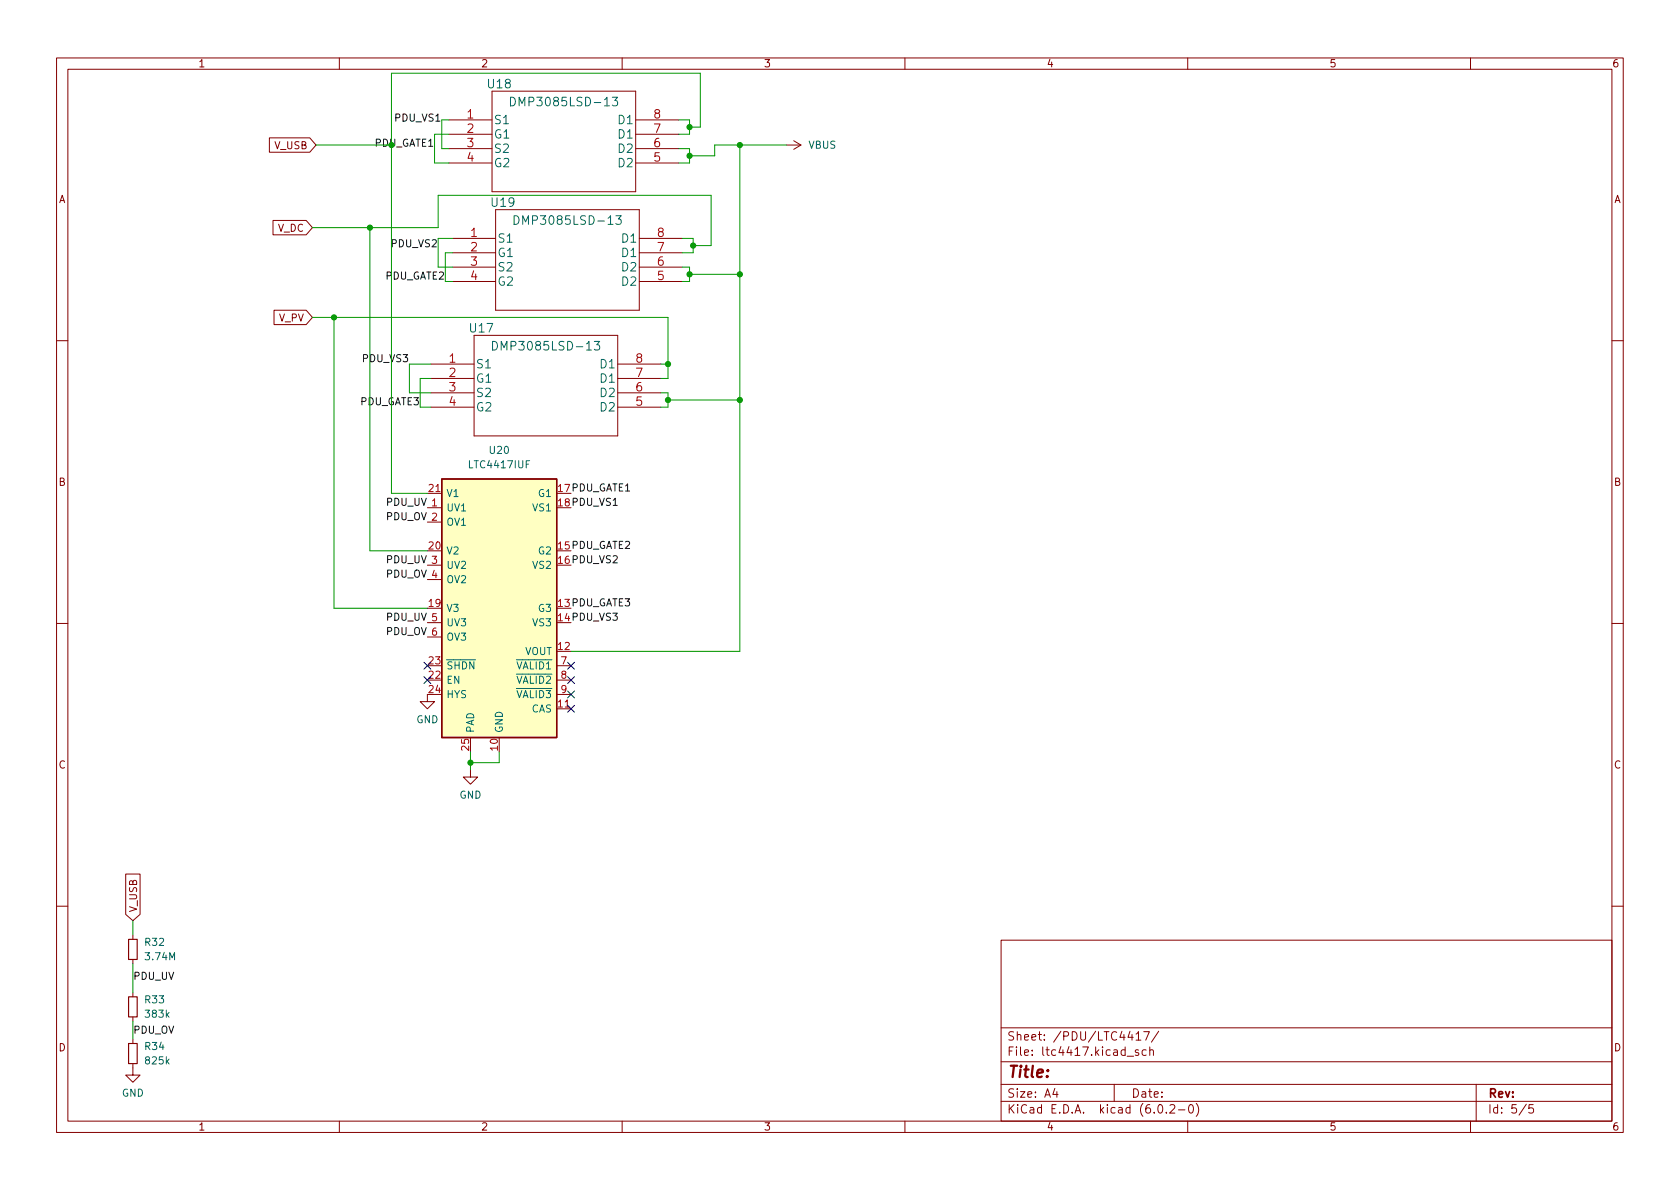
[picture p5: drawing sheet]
<svg xmlns="http://www.w3.org/2000/svg" width="297mm" height="210mm" viewBox="0 0 297 210" stroke-linecap="round" stroke-linejoin="round" font-family="sans-serif">
<g fill="none" stroke="#840000" stroke-width=".18">
<path d="M10 10.2h277v190.1h-277zM12 12.2h273v186.1h-273zM60 10.2v2M87 16.1h25.4v17.8h-25.4zM110 10.2v2M160 10.2v2M210 10.2v2M260 10.2v2M47.6 24.4h7.2l1.1 1.2-1.1 1.3h-7.2zM48.3 39h5.8l1.1 1.3-1.1 1.2h-5.8zM79.4 21.2h7.6M79.4 23.7h7.6"/>
<path d="M79.4 26.3h7.6M79.4 28.8h7.6M87.6 37.1h25.4v17.8h-25.4zM112.4 21.2h7.6M112.4 23.7h7.6M112.4 26.3h7.6M112.4 28.8h7.6M139.1 25.6h2.5M140.3 24.9l1.3 .7M141.6 25.6l-1.3 .8M48.4 54.9h5.7l1.1 1.2-1.1 1.3h-5.7zM80 42.2h7.6"/>
<path d="M80 44.7h7.6M80 47.2h7.6M80 49.8h7.6M83.8 59.3h25.4v17.8h-25.4zM113 42.2h7.6M113 44.7h7.6M113 47.2h7.6M113 49.8h7.6M10 60.2h2M76.2 64.4h7.6M76.2 66.9h7.6M76.2 69.5h7.6"/>
<path d="M76.2 72h7.6M109.2 64.4h7.6M109.2 66.9h7.6M109.2 69.5h7.6M109.2 72h7.6M285 60.2h2M75.6 89.8h2.5M75.6 92.3h2.5M75.6 87.2h2.5M75.6 99.9h2.5M10 110.2h2M75.6 102.5h2.5"/>
<path d="M75.6 110.1h2.5M75.6 112.6h2.5M98.4 117.7h2.6M285 110.2h2M75.6 122.8v1.3h1.2l-1.2 1.2-1.3-1.2h1.3M83.2 136.1v1.3h1.3l-1.3 1.3-1.3-1.3h1.3M98.4 125.3h2.6M98.4 120.3h2.6M98.4 122.8h2.6M22.2 154.6h2.6v7.1l-1.3 1.1-1.3-1.1zM10 160.2h2M23.5 165.3v.8"/>
<path d="M23.5 169.7v.7M23.5 175.5v.8M23.5 179.8v.8M177 166.3h108v32h-108zM285 160.2h2M23.5 188.1v2h1.3l-1.3 1.3-1.3-1.3h1.3M23.5 183.8v.7M60 198.3v2M110 198.3v2M160 198.3v2M177 194.8h108M177 191.8h108"/>
<path d="M177 187.8h108M177 181.8h108M186.5 192.5l-.4 1h1M186.9 193v1M197 191.8v3M199.3 186.8h1.1M199.8 182.4l-.4 1h1M200.1 182.9v1M200.9 182.9l.4-.5v1.5M200.9 183.9h.8M201.3 185.7l-.4-.1-.2 .2 .1 .3 .5 .1v.4h-.6M202.2 182.4h1l-.6 1.5"/>
<path d="M202.6 185.7l-.4-.1-.3 .3v.4l.2 .3h.5M203.3 185.8l.2-.2 .4 .1v.9M203.3 185.1v1.5M204.9 182.4l-1.3 1.9M204.9 195.4l.2-.1a.81 .81 0 0 1 .6 .7 .81 .81 0 0 1-.3 .8h-.2a.81 .81 0 0 1-.6-.6 .81 .81 0 0 1 .3-.8zM206.2 196.7v.1M206.9 195.5l.5-.2 .2 .2 .1 .3-.9 1h.9M208.4 196.3h1.1M210 198.3v2M210.4 195.4l.1-.1a.81 .81 0 0 1 .6 .7 .81 .81 0 0 1-.3 .8h-.2a.81 .81 0 0 1-.5-.6 .81 .81 0 0 1 .3-.8zM211.5 195.1a1.72 1.72 0 0 1 0 2.3M260 198.3v2"/>
<path d="M261 191.8v6.5M269.9 195.3l-1.3 1.9M271.1 195.3h-.7l-.1 .7 .2-.1 .5 .1 .2 .2-.1 .5-.2 .1-.6-.1"/>
</g>
<path d="M22.7 176.3h1.6v3.5h-1.6zM22.7 166.1h1.6v3.6h-1.6zM22.7 184.5h1.6v3.6h-1.6z" fill="none" stroke="#840000" stroke-width=".2"/>
<path d="M90.3 17.2a.77 .77 0 0 1 .8 .8 .77 .77 0 0 1-.8 .7zM108.3 17.2h.9l-.5 .6 .4 .1v.7l-.2 .1h-.4l-.2-.1M90.9 38.1a.77 .77 0 0 1 .9 .8 .77 .77 0 0 1-.9 .8zM108.9 38.1h.9l-.5 .6 .5 .2v.6l-.3 .2h-.4l-.2-.2M87.1 60.4a.77 .77 0 0 1 .9 .7 .77 .77 0 0 1-.9 .8zM105.1 60.4h.9l-.5 .6 .5 .1v.7l-.3 .1h-.4l-.2-.1" fill="none" stroke="#006464" stroke-width=".18"/>
<path d="M78.1 84.7h20.3v45.7h-20.3z" fill="#ffffc2" stroke="#ffffc2" stroke-width=".18"/>
<path d="M78.1 84.7h20.3v45.7h-20.3z" fill="none" stroke="#840000" stroke-width=".25"/>
<g fill="none" stroke="#009600" stroke-width=".18">
<path d="M55.9 25.6h13.3M79.4 21.2h-1.3v5.1h1.3M79.4 23.7h-2.6v5.1h2.6M120 26.3h1.9v2.5h-1.9M120 21.2h1.9v2.5h-1.9M121.9 22.5h1.9v-9.6h-54.6v74.3h6.4M130.8 25.6v89.6h-29.8M139.1 25.6h-12.7v2h-4.5M55.2 40.3h22.3v-5.8h48.2v8.9h-3.1M55.2 56.1h62.9v10.8h-1.3M59.1 56.1v51.5h16.5M65.4 40.3v57.1h10.2"/>
<path d="M80 42.2h-2.5v5h2.5M80 44.7h-1.3v5.1h1.3M120.6 42.2h2v2.5h-2M120.6 47.2h1.3v2.6h-1.3M121.9 48.5h8.9M76.2 66.9h-1.9v5.1h1.9M76.2 64.4h-3.8v5.1h3.8M116.8 64.4h1.3M116.8 69.5h1.3v2.5h-1.3M118.1 70.7h12.7M83.2 133v3.1M88.3 133v1.9h-5.1"/>
<path d="M23.5 162.8v2.5M23.5 170.4v5.1M23.5 180.6v3.2"/>
</g>
<path d="M75 119.7l1.2 1.2M75 117.1l1.2 1.2M76.2 119.7l-1.2 1.2M76.2 117.1l-1.2 1.2M100.4 117.1l1.2 1.2M100.4 119.7l1.2 1.2M101.6 117.1l-1.2 1.2M101.6 119.7l-1.2 1.2M100.4 122.2l1.2 1.2M100.4 124.7l1.2 1.3M101.6 122.2l-1.2 1.2M101.6 124.7l-1.2 1.3" fill="none" stroke="#000084" stroke-width=".18"/>
<g fill="#009600" stroke="#009600" stroke-width=".18">
<circle cx="130.8" cy="70.7" r=".46"/>
<circle cx="118.1" cy="70.7" r=".46"/>
<circle cx="118.1" cy="64.4" r=".46"/>
<circle cx="59.1" cy="56.1" r=".46"/>
<circle cx="65.4" cy="40.3" r=".46"/>
<circle cx="121.9" cy="48.5" r=".46"/>
<circle cx="122.6" cy="43.4" r=".46"/>
<circle cx="130.8" cy="48.5" r=".46"/>
<circle cx="121.9" cy="22.5" r=".46"/>
<circle cx="121.9" cy="27.6" r=".46"/>
<circle cx="130.8" cy="25.6" r=".46"/>
<circle cx="83.2" cy="134.9" r=".46"/>
</g>
<text font-size="2.8" fill="#840000" x="178" y="190.6">Title:</text>
<g font-size="2.1" fill="#006464">
<text x="86.3" y="15.6">U18</text>
<text x="87.2" y="22">S1</text>
<text x="91.3" y="18.8">DMP3085LSD-13</text>
<text x="109.5" y="22">D1</text>
<text x="87.2" y="24.5">G1</text>
<text x="87.2" y="27">S2</text>
<text x="87.2" y="29.6">G2</text>
<text x="109.5" y="29.6">D2</text>
<text x="109.5" y="27">D2</text>
<text x="109.5" y="24.5">D1</text>
<text x="87" y="36.6">U19</text>
<text x="92" y="39.7">DMP3085LSD-13</text>
<text x="87.9" y="42.9">S1</text>
<text x="87.9" y="45.4">G1</text>
<text x="87.9" y="48">S2</text>
<text x="110.1" y="48">D2</text>
<text x="110.1" y="45.4">D1</text>
<text x="110.1" y="42.9">D1</text>
<text x="87.9" y="50.5">G2</text>
<text x="110.1" y="50.5">D2</text>
<text x="83.1" y="58.8">U17</text>
<text x="84.1" y="65.1">S1</text>
<text x="88.1" y="62">DMP3085LSD-13</text>
<text x="106.3" y="65.1">D1</text>
<text x="84.1" y="67.7">G1</text>
<text x="84.1" y="70.2">S2</text>
<text x="106.3" y="70.2">D2</text>
<text x="106.3" y="67.7">D1</text>
<text x="84.1" y="72.8">G2</text>
<text x="106.3" y="72.8">D2</text>
</g>
<g font-size="2.1" fill="#a90000">
<text x="82.6" y="20.9">1</text>
<text x="82.6" y="23.5">2</text>
<text x="115.6" y="23.5">7</text>
<text x="115.6" y="20.9">8</text>
<text x="82.6" y="26">3</text>
<text x="82.6" y="28.6">4</text>
<text x="115.6" y="28.6">5</text>
<text x="115.6" y="26">6</text>
<text x="83.2" y="41.9">1</text>
<text x="116.3" y="41.9">8</text>
<text x="83.2" y="44.4">2</text>
<text x="83.2" y="47">3</text>
<text x="116.3" y="47">6</text>
<text x="116.3" y="44.4">7</text>
<text x="83.2" y="49.5">4</text>
<text x="116.3" y="49.5">5</text>
<text x="79.4" y="64.1">1</text>
<text x="112.4" y="64.1">8</text>
<text x="79.4" y="66.7">2</text>
<text x="79.4" y="69.2">3</text>
<text x="79.4" y="71.7">4</text>
<text x="112.4" y="71.7">5</text>
<text x="112.4" y="69.2">6</text>
<text x="112.4" y="66.7">7</text>
</g>
<g font-size="2.1" fill="#840000">
<text x="178" y="184">Sheet: /PDU/LTC4417/</text>
<text x="178" y="186.7">File: ltc4417.kicad_sch</text>
<text x="178" y="196.9">KiCad E.D.A. kicad (6.0.2-0)</text>
<text x="178" y="194.1">Size: A4</text>
<text x="200" y="194.1">Date:</text>
<text x="263" y="194.1">Rev:</text>
<text x="263" y="196.9">Id: 5/5</text>
</g>
<g font-size="1.8" fill="#840000">
<text x="35" y="11.9">1</text>
<text x="85" y="11.9">2</text>
<text x="135" y="11.9">3</text>
<text x="185" y="11.9">4</text>
<text x="235" y="11.9">5</text>
<text x="285" y="11.9">6</text>
<text x="48.6" y="26.4">V_USB</text>
<text x="10.3" y="35.9">A</text>
<text x="285.3" y="35.9">A</text>
<text x="49.1" y="41">V_DC</text>
<text x="49.3" y="56.9">V_PV</text>
<text x="10.3" y="85.9">B</text>
<text x="285.3" y="85.9">B</text>
<text x="10.3" y="135.9">C</text>
<text x="285.3" y="135.9">C</text>
<text x="24.2" y="161.4" transform="rotate(-90 24.2 161.4)">V_USB</text>
<text x="10.3" y="185.9">D</text>
<text x="285.3" y="185.9">D</text>
<text x="35" y="199.9">1</text>
<text x="85" y="199.9">2</text>
<text x="135" y="199.9">3</text>
<text x="185" y="199.9">4</text>
<text x="235" y="199.9">5</text>
<text x="285" y="199.9">6</text>
</g>
<g font-size="1.8" fill="#0f0f0f">
<text x="70" y="21.5">PDU_VS1</text>
<text x="69.4" y="43.7">PDU_VS2</text>
<text x="68.1" y="49.4">PDU_GATE2</text>
<text x="64.3" y="64">PDU_VS3</text>
<text x="63.7" y="71.7">PDU_GATE3</text>
<text x="68.4" y="89.4">PDU_UV 1</text>
<text x="98.7" y="87">17PDU_GATE1</text>
<text x="98.7" y="89.5">18PDU_VS1</text>
<text x="68.3" y="92">PDU_OV 2</text>
<text x="68.4" y="99.6">PDU_UV 3</text>
<text x="98.7" y="97.1">15PDU_GATE2</text>
<text x="98.7" y="99.7">16PDU_VS2</text>
<text x="68.3" y="102.1">PDU_OV 4</text>
<text x="98.7" y="107.3">13PDU_GATE3</text>
<text x="68.3" y="112.3">PDU_OV 6</text>
<text x="68.4" y="109.8">PDU_UV 5</text>
<text x="98.7" y="109.8">14PDU_VS3</text>
<text x="23.5" y="173.3">PDU_UV</text>
<text x="23.5" y="182.8">PDU_OV</text>
</g>
<text font-size="1.8" fill="#009600" x="66.2" y="25.9">PDU_GATE1</text>
<g font-size="1.8" fill="#006464">
<text x="142.9" y="26.3">VBUS</text>
<text x="83.2" y="82.8">LTC4417IUF</text>
<text x="86.6" y="80.3">U20</text>
<text x="78.9" y="87.9">V1</text>
<text x="95.3" y="87.9">G1</text>
<text x="78.9" y="90.4">UV1</text>
<text x="78.9" y="93">OV1</text>
<text x="94.3" y="90.4">VS1</text>
<text x="78.9" y="98">V2</text>
<text x="78.9" y="100.6">UV2</text>
<text x="94.3" y="100.6">VS2</text>
<text x="95.3" y="98">G2</text>
<text x="78.9" y="103.1">OV2</text>
<text x="78.9" y="108.2">V3</text>
<text x="78.9" y="110.7">UV3</text>
<text x="78.9" y="113.3">OV3</text>
<text x="94.3" y="110.7">VS3</text>
<text x="95.3" y="108.2">G3</text>
<text x="78.9" y="118.4">~{SHDN}</text>
<text x="90" y="118.4">~{VALID1}</text>
<text x="92.7" y="115.8">VOUT</text>
<text x="78.9" y="120.9">EN</text>
<text x="78.9" y="123.4">HYS</text>
<text x="90" y="120.9">~{VALID2}</text>
<text x="90" y="123.4">~{VALID3}</text>
<text x="93.9" y="126">CAS</text>
<text x="73.6" y="127.9">GND</text>
<text x="83.8" y="129.7" transform="rotate(-90 83.8 129.7)">PAD</text>
<text x="88.9" y="129.7" transform="rotate(-90 88.9 129.7)">GND</text>
<text x="81.2" y="141.2">GND</text>
<text x="25.7" y="167.3">R32</text>
<text x="25.9" y="169.8">3.74M</text>
<text x="25.7" y="177.4">R33</text>
<text x="25.8" y="180">383k</text>
<text x="25.7" y="185.7">R34</text>
<text x="25.8" y="188.2">825k</text>
<text x="21.5" y="193.9">GND</text>
</g>
<g font-size="1.8" fill="#a90000">
<text x="75.9" y="87">21</text>
<text x="75.9" y="97.1">20</text>
<text x="75.9" y="107.3">19</text>
<text x="75.9" y="117.5">23</text>
<text x="98.7" y="114.9">12</text>
<text x="99.2" y="117.5">7</text>
<text x="75.9" y="120">22</text>
<text x="75.9" y="122.5">24</text>
<text x="98.7" y="125.1">11</text>
<text x="99.2" y="120">8</text>
<text x="99.2" y="122.5">9</text>
<text x="82.9" y="132.7" transform="rotate(-90 82.9 132.7)">25</text>
<text x="88" y="132.7" transform="rotate(-90 88 132.7)">10</text>
</g>
</svg>
